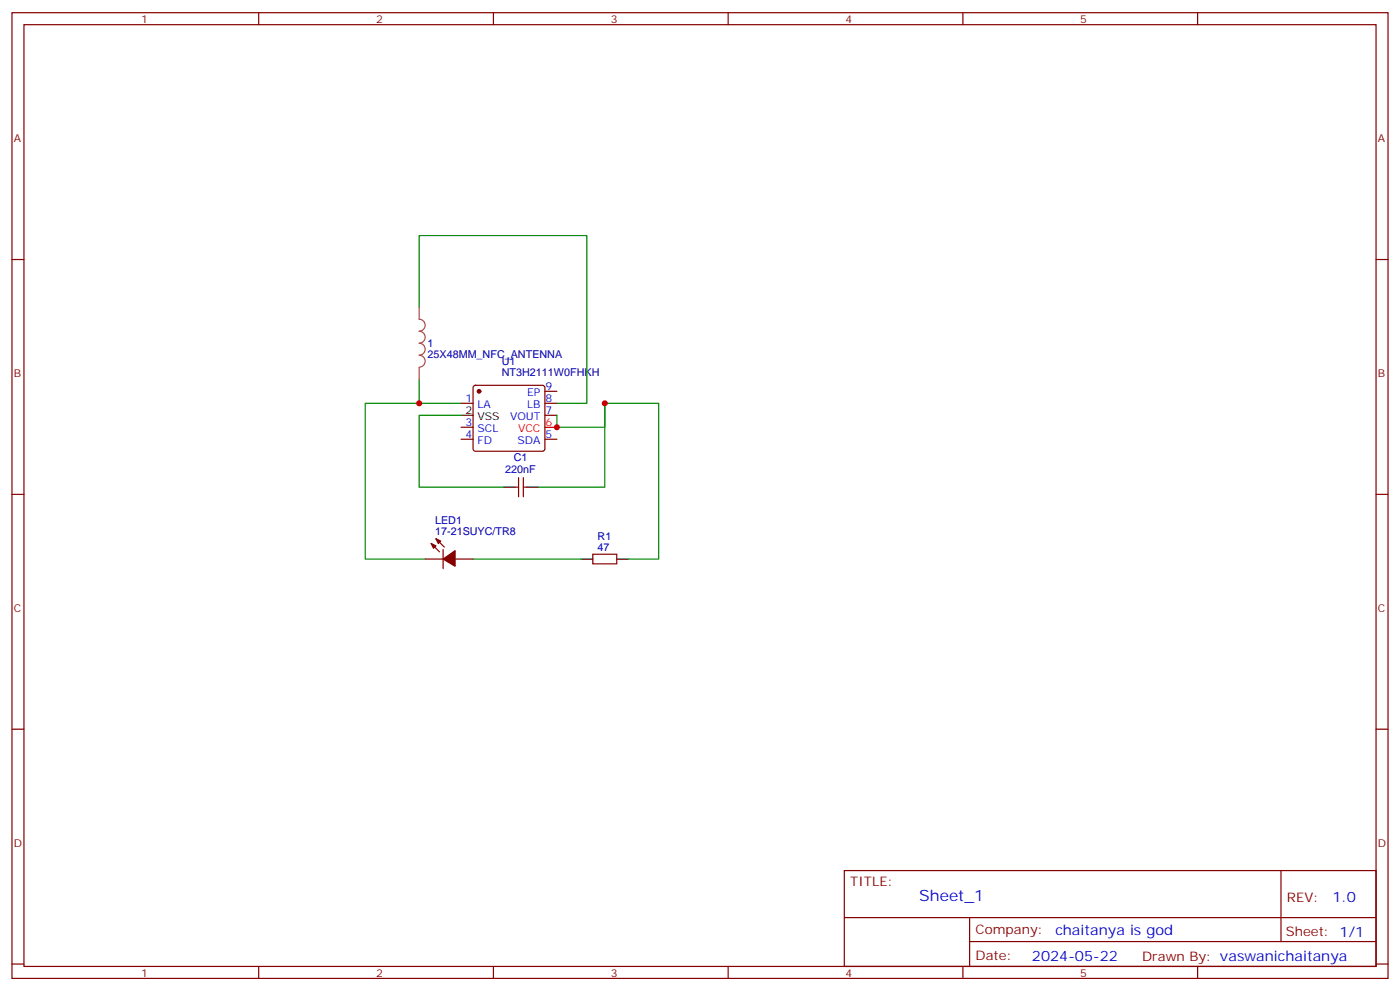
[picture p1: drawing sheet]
<svg xmlns="http://www.w3.org/2000/svg" width="412mm" height="292mm" viewBox="0 0 412 292" stroke-linecap="round" stroke-linejoin="round" font-family="sans-serif">
<g fill="none" stroke="#870000" stroke-width=".35">
<path d="M3.5 3.7h405.4v284.4h-405.4zM7.1 7.3h398.2v277.3h-398.2zM76.2 3.7v3.6M145.3 3.7v3.6M214.5 3.7v3.6M283.6 3.7v3.6M352.8 3.7v3.6M3.5 76.4h3.6M405.3 76.4h3.6M135.8 118.7h3.5M139.6 113.7l.5-.2h19.7l.5 .2 .2 .5v18l-.2 .4-.5 .3h-19.7l-.5-.3-.3-.4v-18zM160.5 115.2h3.5"/>
<path d="M160.5 118.7h3.5M135.8 129.3h3.5M135.8 125.8h3.5M160.5 122.3h3.5M160.5 129.3h3.5M3.5 145.6h3.6M128.4 158.6l2.5 2.5M151.7 143.4h1.1M152.8 140.6v5.7M154.2 140.6v5.7M154.2 143.4h1M405.3 145.6h3.6"/>
<path d="M125.2 164.6h5.3M127 160l2.5 2.5M130.5 161.8v5.6M134.1 164.6h5.2M174.6 163.2h7.1v2.8h-7.1zM3.5 214.7h3.6M405.3 214.7h3.6M248.7 256.3h156.6v28.3h-156.6zM377.3 256.4v20.8M248.7 270.2h156.5M285.6 277.2h119.6M285.6 270.2v14.1"/>
<path d="M3.5 283.8h3.6M76.2 284.6v3.5M145.3 284.6v3.5M214.5 284.6v3.5M283.6 284.6v3.5M352.8 284.6v3.5M405.3 283.8h3.6"/>
</g>
<path d="M160.5 125.8h3.5" fill="none" stroke="#f00" stroke-width=".35"/>
<path d="M135.8 122.3h3.5M148.2 143.4h3.5M155.2 143.4h3.5M171.1 164.6h3.5M181.7 164.6h3.5" fill="none" stroke="#000" stroke-width=".35"/>
<g fill="#870000" stroke="#870000" stroke-width=".35">
<path d="M127 160l1.4 .7-.7 .7z"/>
<path d="M128.4 158.6l1.4 .7-.7 .7z"/>
<path d="M130.5 164.6l3.6-2.5v4.6z"/>
<circle cx="141.1" cy="115.2" r=".53"/>
</g>
<path d="M123.5 90.5v-21.1h49.4v49.3h-8.9M123.5 118.7h-15.9v45.9h17.6M123.5 111.7v7h12.3M178.2 118.7v7.1h-14.2v-3.5M135.8 122.3h-12.3v21.1h24.7M158.7 143.4h19.5v-24.7h15.8v45.9h-8.8M139.3 164.6h31.8" fill="none" stroke="#008700" stroke-width=".35"/>
<path d="M123.5 90.5v3.5a1.76 1.76 0 0 1 1.7 1.8 1.76 1.76 0 0 1-1.7 1.7 1.76 1.76 0 0 1 1.7 1.8 1.76 1.76 0 0 1-1.7 1.7 1.76 1.76 0 0 1 1.7 1.8 1.76 1.76 0 0 1-1.7 1.8 1.76 1.76 0 0 1 1.7 1.7 1.76 1.76 0 0 1-1.7 1.8M123.5 108.2v3.5" fill="none" stroke="#a64a4a" stroke-width=".35"/>
<g fill="#c00">
<circle cx="123.5" cy="118.7" r=".88"/>
<circle cx="178.2" cy="118.7" r=".88"/>
<circle cx="164" cy="125.8" r=".88"/>
</g>
<text font-size="4.6" fill="#00f" x="270.8" y="265.4">Sheet_1</text>
<g font-size="4.2" fill="#00f">
<text x="392.5" y="265.6">1.0</text>
<text x="310.9" y="275.2">chaitanya is god</text>
<text x="304" y="283">2024-05-22</text>
</g>
<g font-size="3.9" fill="#800">
<text x="250.5" y="260.9">TITLE:</text>
<text x="379.1" y="265.6">REV:</text>
<text x="287.4" y="275.1">Company:</text>
<text x="378.7" y="275.7">Sheet: 1/1</text>
<text x="287.4" y="282.8">Date:</text>
<text x="336.4" y="282.9">Drawn By: vaswanichaitanya</text>
</g>
<g font-size="3.2" fill="#800">
<text x="41.6" y="6.7">1</text>
<text x="110.8" y="6.7">2</text>
<text x="179.9" y="6.7">3</text>
<text x="249.1" y="6.7">4</text>
<text x="318.2" y="6.7">5</text>
<text x="4.1" y="41.8">A</text>
<text x="405.9" y="41.8">A</text>
<text x="4.1" y="111">B</text>
<text x="405.9" y="111">B</text>
<text x="4.1" y="180.1">C</text>
<text x="405.9" y="180.1">C</text>
<text x="4.1" y="249.3">D</text>
<text x="405.9" y="249.3">D</text>
<text x="41.6" y="287.5">1</text>
<text x="110.8" y="287.5">2</text>
<text x="179.9" y="287.5">3</text>
<text x="249.1" y="287.5">4</text>
<text x="318.2" y="287.5">5</text>
</g>
<g font-size="3.2" fill="#000080">
<text x="125.9" y="105.4">25X48MM_NFC_ANTENNA</text>
<text x="125.9" y="102.3">1</text>
<text x="147.8" y="107.4">U1</text>
<text x="147.8" y="110.6">NT3H2111W0FHKH</text>
<text x="151.4" y="135.8">C1</text>
<text x="148.8" y="139.3">220nF</text>
<text x="128.2" y="154.4">LED1</text>
<text x="128.2" y="157.6">17-21SUYC/TR8</text>
<text x="176" y="159">R1</text>
<text x="176" y="162.1">47</text>
</g>
<g font-size="3.2" fill="#00f">
<text x="137.2" y="118.4">1</text>
<text x="155.3" y="116.6">EP</text>
<text x="160.7" y="114.9">9</text>
<text x="160.7" y="118.4">8</text>
<text x="137.2" y="125.4">3</text>
<text x="140.7" y="120.2">LA</text>
<text x="150.3" y="123.7">VOUT</text>
<text x="155.3" y="120.2">LB</text>
<text x="160.7" y="121.9">7</text>
<text x="137.2" y="129">4</text>
<text x="140.7" y="130.7">FD</text>
<text x="140.7" y="127.2">SCL</text>
<text x="152.4" y="130.7">SDA</text>
<text x="160.7" y="129">5</text>
</g>
<g font-size="3.2">
<text x="137.2" y="121.9">2</text>
<text x="140.7" y="123.7">VSS</text>
</g>
<g font-size="3.2" fill="#f00">
<text x="160.7" y="125.4">6</text>
<text x="152.6" y="127.2">VCC</text>
</g>
</svg>
